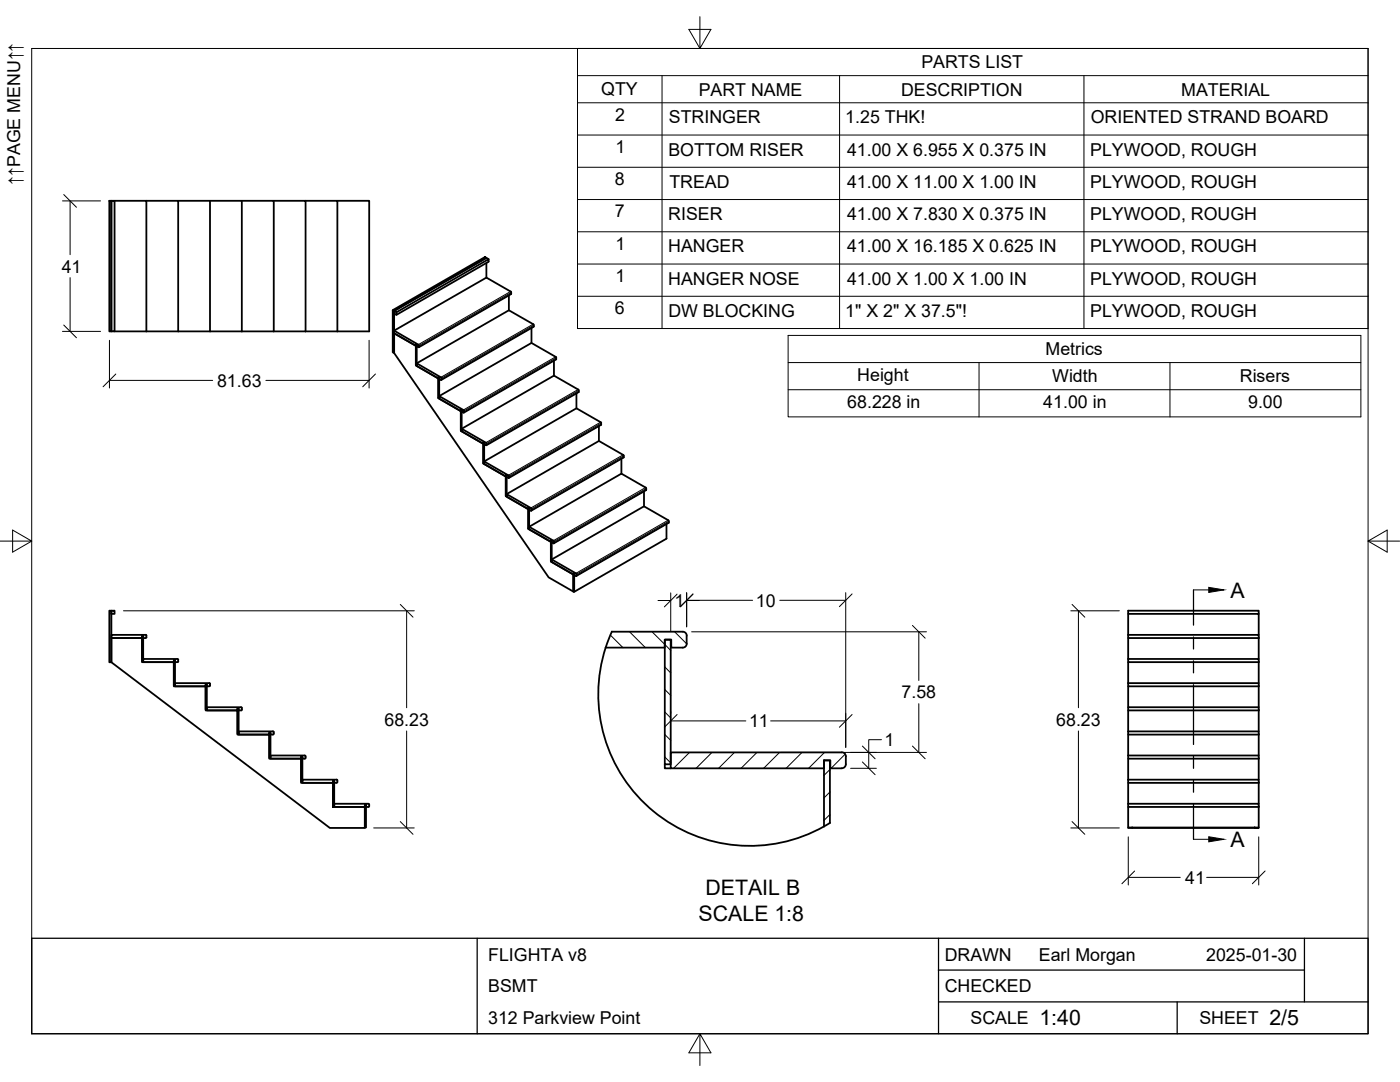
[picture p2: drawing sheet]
<svg xmlns="http://www.w3.org/2000/svg" width="279mm" height="216mm" viewBox="0 0 279 216" stroke-linecap="round" stroke-linejoin="round" font-family="sans-serif">
<!-- layer: Visible -->
<g fill="none" stroke="#000" stroke-width=".36">
<path d="M21.8 40.1h.4v26h-.4zM22.2 40.1h.7v26h-.7zM22.9 40.1h6.3v26M29.2 40.1h6.4v26M35.6 40.1h6.3v26M41.9 40.1h6.4v26M48.3 40.1h6.3v26M54.6 40.1h6.4v26M61 40.1h6.3v26M67.3 40.1h6.4v26h-6.4M97.1 52.5v2.9M97.5 51.7l-.4-.2-18.4 10.5v.6l.4 .2 18.4-10.6v-.5l-18.4 10.6-.4-.3v8.4l-.3-.1v-8.4"/>
<path d="M101.6 58.9v3M101.9 58.2l-4.8-2.8-18.4 10.6M101.9 58.2l.1 .1M102 58.4v.3l-18.4 10.6M22.9 66.1h6.3M29.2 66.1h6.4M35.6 66.1h6.3M41.9 66.1h6.4M48.3 66.1h6.3M54.6 66.1h6.4M61 66.1h6.3M78.4 61.9l18.4-10.6 .3 .2-18.4 10.5z"/>
<path d="M79.1 62.3v.5M83 72.9v-3.9l-4.3-2.5v3.9l30.8 44.8 5 2.8M83 68.7l.2 .1v4.1l-.2-.1zM83.1 72.9h-.1l4.5 2.6v4M83.2 72.5l18.4-10.6 4.9 2.9v.4l-18.4 10.6M83.2 72.5l4.8 2.8 .1 .5-.4-.2v-.2l-.2-.2v.3l-4.3-2.5zM83.5 69.3l.1-.3-.1-.2-4.8-2.8v.5l4.3 2.5v-.3l.2 .1v.3l.3 .2M87.5 75.2l.2 .2v4l-.2-.1zM87.6 79.4l-.1 .1 4.5 2.5v4M106.1 65.4v3M110.6 72v3M111 71.7l-18.4 10.6"/>
<path d="M111 71.7l-.1-.5-4.8-2.8-18.4 10.6M115 78.5v3M115.5 77.9v.4l-18.5 10.6M115.5 77.9l-.1-.2-4.8-2.7-18.5 10.6M92 81.8l.1 .1v4l-.1-.1zM92.1 85.9l-.1 .1 4.5 2.6v3.9M92.5 81.8l-4.8-2.8v.5l4.3 2.5v-.2l.2 .1v.2l.4 .1M92.5 81.8l.1 .2M92.6 82v.3M96.5 88.3l.1 .1v4.1l-.1-.1zM96.6 92.4l-.1 .1 4.4 2.6v3.9M97 88.3l-4.9-2.7v.5l4.4 2.5v-.3l.1 .1v.3l.4 .1"/>
<path d="M97 88.3l.1 .5h-.1M100.9 94.8l.2 .1v4.1l-.2-.1zM101.1 99h-.2l4.5 2.6v3.9M101.5 94.8l-4.9-2.7v.5l4.3 2.5v-.3l.2 .1v.3l.4 .2M101.5 94.8l.1 .5h-.1M119.5 85v3M119.9 84.2l-4.9-2.7-18.4 10.6M119.9 84.2l.1 .6-18.5 10.6M124 91.5v3M124.4 90.8l-4.9-2.8-18.4 10.6M124.4 90.7v.6l-18.4 10.6M128.5 98.1v2.9"/>
<path d="M128.8 97.3l-4.8-2.8-18.4 10.6M128.9 97.3l.1 .2M129 97.5l-.1 .3-18.4 10.6M105.4 101.3l.2 .1v4.1l-.2-.1zM105.6 105.5h-.2l4.5 2.6v4l.1-.1M105.9 101.4l-4.8-2.8v.5l4.3 2.5v-.3l.2 .2v.2l.3 .2M106 101.4l.1 .1M106.1 101.6l-.2 .3M109.9 112.1l4.5 2.5v3.4M109.9 107.9l.2 .1v4l-.2-.1zM110.1 111.6l4.8 2.8 .1 .5-.4-.2v-.2l-.2-.1v.2l-4.3-2.5zM110.6 108.3l-.5-.1v-.2l-.2-.1v.2l-4.3-2.5v-.5l4.8 2.8 .2 .5"/>
<path d="M133 104.6v2.9l-18.4 10.6-.2-.1v-3.6l.2 .1v3.6M133.3 103.8l-4.8-2.8-18.4 10.6M133.4 103.8v.5M133.4 104.3l-18.4 10.6M21.8 121.9h.4v10.2h-.4zM22.2 127.3h6.1v4.8h6.4v4.8h6.3v4.9h6.4v4.8h6.3v4.8h6.4v4.8h6.3v4.8h6.4v4.2h-7l-43.6-33.1zM22.2 121.9h.7v.6h-.7zM28.3 127h.3v5h-.3zM28.6 131.5h6.8l.2 .5-.2 .1h-.5v-.3h-.2v.3h-6.1zM29.1 126.7h-6.9v.6h6.1v-.3h.3v.3h.5M29.1 126.7l.1 .1M29.2 126.8v.3"/>
<path d="M29.2 127.1l-.1 .2M34.7 131.8h.2v5h-.2zM41 136.6h.3v5h-.3zM41.8 136.9l.1-.1-.1-.5h-6.9v.6h6.1v-.3h.3v.3h.5M120.9 129.2h11.8v-1.6h1.3v1.6h2.3a.76 .76 0 0 0 .7-.8l.1-1.6a.79 .79 0 0 0-.9-.8h-14.1a30.2 30.2 0 0 0 7.6 35.3 30.2 30.2 0 0 0 35.9 2.9M132.7 127.6h1.2v24.9h-1.2zM225.1 136.3h26.1v.6M225.1 136.3v.6h26.1M225.1 131.5h26.1v.6M225.1 131.5v.6h26.1M225.1 136.9v4.2h26.1v.7M225.1 126.7h26.1v.6"/>
<path d="M225.1 126.7v.6h26.1M225.1 122.5v4.2M225.1 127.3v4.2M225.1 132.1v4.2M251.2 122.5v-.6h-26.1v.6h26.1v4.2M251.2 127.3v4.2M251.2 132.1v4.2M251.2 136.9v4.2M47.4 141.4h.2v5h-.2zM48.1 141.1h-6.8v.7h6.1v-.4h.2v.4h.5M48.1 141.1l.2 .2M48.3 141.3v.3"/>
<path d="M48.3 141.6l-.2 .2M53.7 146.3h.3v4.9h-.3zM54 150.7h6.8l.2 .5-.2 .2h-.4v-.3h-.3v.3h-6.1zM54.5 146.6l.1-.2-.1-.5h-6.9v.7h6.1v-.3h.3v.3h.5M60.1 151.1h.2v4.9h-.2zM66.4 155.9h.3v5h-.3zM67.3 156l-.1 .2M67.3 156v-.3l-.1-.1h-6.9v.6h6.1v-.3h.3v.3h.5M132.7 152.5v.8h1.2M164.4 151.7h1.3v1.6h2.3M164.4 151.7v1.6h-30.5v-3.2h34.1a.79 .79 0 0 1 .8 .8v1.6M164.4 151.7h1.2v12.5"/>
<path d="M164.4 151.7v13.2M168.8 152.5a.79 .79 0 0 1-.8 .8M225.1 155.6h26.1v.6M225.1 155.6v.6h26.1M225.1 150.7h26.1v.7M225.1 150.7v.7h26.1M225.1 145.9h26.1v.7M225.1 145.9v.7h26.1M225.1 141.1v.7h26.1M225.1 141.8v4.1M225.1 146.6v4.1M225.1 151.4v4.2"/>
<path d="M225.1 156.2v4.2M251.2 141.8v4.1M251.2 146.6v4.1M251.2 151.4v4.2M251.2 156.2v4.2M72.8 160.7h.2v4.4h-.2zM73.5 160.4h-6.8v.6h6.1v-.3h.3v.3h.4M73.5 160.4l.2 .1-.2 .5M225.1 161v4.1l26.1 .1-26.1-.1M225.1 160.4h26.1v.6M225.1 160.4v.6h26.1M251.2 161v4.1"/>
</g>
<!-- layer: Visible Narrow -->
<g fill="none" stroke="#000" stroke-width=".2">
<path d="M101.9 58.2l-18.4 10.6M102 58.6l-18.4 10.6M102 58.4l-18.4 10.6M106.4 64.7l-18.4 10.6M106.5 65.1l-18.4 10.6M106.5 64.9l-18.4 10.6M110.9 71.2l-18.4 10.6M111 71.7l-18.4 10.6M111 71.4l-18.4 10.6M115.4 77.7l-18.4 10.6M115.5 78.2l-18.4 10.6M115.5 77.9l-18.4 10.6"/>
<path d="M119.9 84.2l-18.4 10.6M120 84.7l-18.4 10.6M120 84.4l-18.4 10.6M124.4 90.8l-18.5 10.6M124.5 91.2l-18.4 10.6M124.5 91l-18.4 10.6M128.8 97.3l-18.4 10.6M129 97.7l-18.4 10.7M129 97.5l-18.4 10.6M133.3 103.8l-18.4 10.6M133.5 104.3l-18.5 10.6M133.5 104l-18.5 10.6"/>
</g>
<!-- layer: Border -->
<path d="M6.3 9.7h266.7v196.6h-266.7zM139.7 3.3v6.4l2.2-3.8h-4.4l2.2 3.8M0 108h6.3l-3.8-2.2v4.4l3.8-2.2M273 108l3.8 2.2v-4.4l-3.8 2.2h6.4M139.7 206.3l-2.2 3.8h4.4l-2.2-3.8v6.3" fill="none" stroke="#000" stroke-width=".2"/>
<!-- layer: Titleblock -->
<path d="M6.3 187.2h266.7v19.1h-266.7zM95.2 187.2v19.1M187.3 193.6h73M187.3 199.9h85.7M187.3 187.2v19.1M234.9 199.9v6.4M260.3 187.2v12.7" fill="none" stroke="#000" stroke-width=".25"/>
<!-- layer: FD_Dimensions -->
<g fill="none" stroke="#000" stroke-width=".2">
<path d="M12.7 38.8l2.6 2.6M12.5 40.1h7.6M14 40.1v10.7M14 55.4v10.7M12.5 66.1h7.6M12.7 64.9l2.6 2.5M21.8 67.9v9.5M21.8 75.9h20.6M23.1 74.6l-2.5 2.6M53.1 75.9h20.6M73.7 67.9v9.5M74.9 74.6l-2.5 2.6"/>
<path d="M131.3 119.8h2.6M133.9 118.3v7.6M135.1 118.6l-2.5 2.5M137 118.3v6.8M137 119.8h13.2M137 119.8h2.6M138.3 118.5l-2.5 2.6M155.6 119.8h13.2M168.8 118.3v30.8M170.1 118.5l-2.6 2.6M24.6 121.9h58.1M79.9 120.6l2.5 2.5"/>
<path d="M81.2 121.9v19.3M138 126.1h46.9M182.1 124.8l2.5 2.5M183.4 126.1v9.7M213.7 121.9h9.7M214 120.6l2.5 2.5M215.2 121.9v19.3M81.2 145.9v19.3M133.9 142.1v.2M133.9 143.8h14.9M135.1 142.6l-2.5 2.5M153.8 143.8h15"/>
<path d="M155.8 150.1h29.1M169.8 153.3h5.1M170.1 142.6l-2.6 2.5M172.1 152l2.5 2.6M172.1 148.9l2.5 2.5M175.9 147.6h-2.5v5.7M182.1 148.9l2.5 2.5M183.4 140.4v9.7M215.2 145.9v19.3M74.6 165.2h8.1M79.9 163.9l2.5 2.6M213.7 165.2h9.7"/>
<path d="M214 163.9l2.5 2.6M225.2 167v9.6M225.2 175.1h10.3M226.4 173.8l-2.5 2.5M240.8 175.1h10.4M251.2 167v9.6M252.5 173.8l-2.6 2.5"/>
</g>
<!-- layer: Section Lines -->
<path d="M238.2 117.7v7M238.2 127.1v2.4M238.2 131.9v2.4M238.2 136.6v11.9M238.2 150.9v2.4M238.2 155.7v2.4M238.2 160.4v7.1" fill="none" stroke="#000" stroke-width=".25"/>
<path d="M238.2 117.7h3M238.2 167.5h3" fill="none" stroke="#000" stroke-width=".2"/>
<path d="M241.2 117.2l3.1 .5-3.1 .5zM241.2 167l3.1 .5-3.1 .5z" fill="#000" stroke="#000" stroke-width=".2"/>
<!-- layer: Hatching -->
<g fill="none" stroke="#000" stroke-width=".2">
<path d="M121.8 126.7l2.5 2.5M125.6 126.1l3.2 3.1M130.1 126.1l3.8 3.7M132.7 137.6l1.2 1.2M132.7 133.1l1.2 1.2M134.6 126.1l2.4 2.4M132.7 151l1.2 1.2M132.7 146.6l1.2 1.1M132.7 142.1l1.2 1.2M137.6 150.1l-3.2 3.2M142.1 150.1l-3.2 3.2M146.6 150.1l-3.2 3.2"/>
<path d="M151.1 150.1l-3.2 3.2M155.6 150.1l-3.2 3.2M160.1 150.1l-3.2 3.2M164.5 150.1l-3.1 3.2M165.6 153.6l-1.2 1.1M165.6 158.1l-1.2 1.1M168.7 150.5l-2.8 2.8M165.6 162.5l-1.2 1.2"/>
</g>
<!-- layer: Parts Lists -->
<path d="M115.3 9.7h157.7v55.9h-157.7zM115.3 15.1h157.7M132.1 15.1v50.5M167.6 15.1v50.5M216.3 15.1v50.5M115.3 20.5h157.7M115.3 26.9h157.7M115.3 33.4h157.7M115.3 39.8h157.7M115.3 46.2h157.7M115.3 52.7h157.7M115.3 59.1h157.7" fill="none" stroke="#000" stroke-width=".2"/>
<!-- layer: Custom Tables -->
<path d="M157.3 66.9h114.3v16.3h-114.3zM157.3 72.3h114.3M157.3 77.8h114.3M195.4 72.3v10.9M233.5 72.3v10.9" fill="none" stroke="#000" stroke-width=".2"/>
<g font-size="4.3">
<text x="245.6" y="119.2">A</text>
<text x="245.6" y="169">A</text>
<text x="140.8" y="178.6">DETAIL B</text>
<text x="139.4" y="183.7">SCALE 1:8</text>
<text x="207.4" y="204.6">1:40</text>
<text x="253.3" y="204.6">2/5</text>
</g>
<g font-size="3.5">
<text x="183.9" y="13.7">PARTS LIST</text>
<text x="120" y="19">QTY</text>
<text x="139.4" y="19.1">PART NAME</text>
<text x="179.8" y="19.1">DESCRIPTION</text>
<text x="235.7" y="19.1">MATERIAL</text>
<text x="122.7" y="24.1">2</text>
<text x="133.5" y="24.6">STRINGER</text>
<text x="168.7" y="24.6">1.25 THK!</text>
<text x="217.7" y="24.6">ORIENTED STRAND BOARD</text>
<text x="122.8" y="30.5">1</text>
<text x="133.4" y="31.1">BOTTOM RISER</text>
<text x="169" y="31">41.00 X 6.955 X 0.375 IN</text>
<text x="217.6" y="31.1">PLYWOOD, ROUGH</text>
<text x="4" y="36.9" transform="rotate(-90 4 36.9)">↑↑PAGE MENU↑↑</text>
<text x="122.7" y="37">8</text>
<text x="133.6" y="37.4">TREAD</text>
<text x="169" y="37.5">41.00 X 11.00 X 1.00 IN</text>
<text x="217.6" y="37.5">PLYWOOD, ROUGH</text>
<text x="122.7" y="43.4">7</text>
<text x="133.4" y="43.9">RISER</text>
<text x="169" y="43.9">41.00 X 7.830 X 0.375 IN</text>
<text x="217.6" y="43.9">PLYWOOD, ROUGH</text>
<text x="122.8" y="49.8">1</text>
<text x="133.4" y="50.4">HANGER</text>
<text x="169" y="50.3">41.00 X 16.185 X 0.625 IN</text>
<text x="217.6" y="50.4">PLYWOOD, ROUGH</text>
<text x="12.3" y="54.4">41</text>
<text x="122.8" y="56.3">1</text>
<text x="133.4" y="56.8">HANGER NOSE</text>
<text x="169" y="56.8">41.00 X 1.00 X 1.00 IN</text>
<text x="217.6" y="56.8">PLYWOOD, ROUGH</text>
<text x="122.7" y="62.7">6</text>
<text x="133.4" y="63.2">DW BLOCKING</text>
<text x="168.7" y="63.2">1&quot; X 2&quot; X 37.5&quot;!</text>
<text x="217.6" y="63.2">PLYWOOD, ROUGH</text>
<text x="208.7" y="70.9">Metrics</text>
<text x="43.3" y="77.2">81.63</text>
<text x="171.1" y="75.9">Height</text>
<text x="210" y="76.3">Width</text>
<text x="247.4" y="76.3">Risers</text>
<text x="169.1" y="81.3">68.228 in</text>
<text x="208.2" y="81.3">41.00 in</text>
<text x="249.1" y="81.3">9.00</text>
<text x="134.6" y="121.1">1</text>
<text x="150.8" y="121">10</text>
<text x="179.9" y="139.3">7.58</text>
<text x="76.7" y="144.8">68.23</text>
<text x="149.5" y="145.1">11</text>
<text x="176.6" y="148.9">1</text>
<text x="210.8" y="144.8">68.23</text>
<text x="236.5" y="176.3">41</text>
<text x="97.4" y="191.7">FLIGHTA v8</text>
<text x="188.5" y="191.7">DRAWN</text>
<text x="207.3" y="191.7">Earl Morgan</text>
<text x="240.7" y="191.7">2025-01-30</text>
<text x="97.4" y="198">BSMT</text>
<text x="188.5" y="198">CHECKED</text>
<text x="97.4" y="204.4">312 Parkview Point</text>
<text x="193.7" y="204.4">SCALE</text>
<text x="239.4" y="204.4">SHEET</text>
</g>
</svg>
